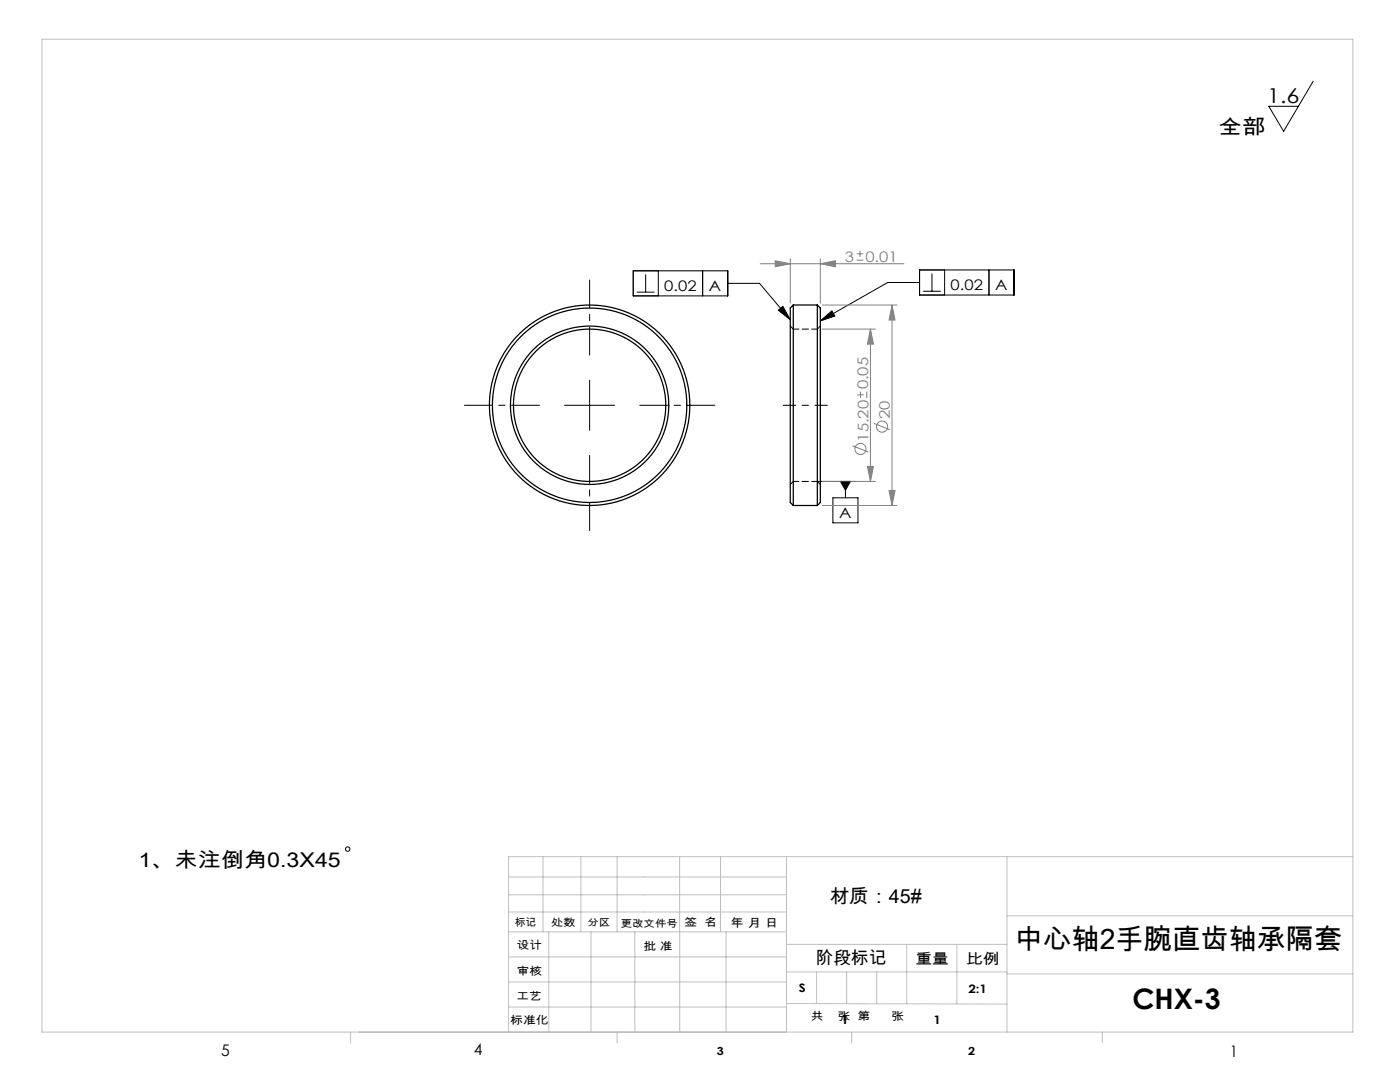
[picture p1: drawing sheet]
<svg xmlns="http://www.w3.org/2000/svg" width="279mm" height="216mm" viewBox="0 0 279 216" stroke-linecap="round" stroke-linejoin="round" font-family="sans-serif">
<g fill="none" stroke="#808080" stroke-width=".2">
<path d="M151.7 52.6h28.7M154.7 52l3 .6-3 .6zM157.7 51.6v8.9M163.7 52.6l3-.6v1.2zM163.7 51.6v8.9M171 51.9h1.3M171 50.6h1.3M171.6 50v1.3M164.1 65.7h10.6M164.1 60.9h14.9M171.1 78.8h1.3M171.7 78.1v1.3"/>
<path d="M173 78.1v1.3M173.7 65.7l.6 3h-1.2zM173.7 65.7v30.4M178 60.9v40M178 60.9l.6 3h-1.2zM164.1 96.1h10.6M170.1 88.9l3.2 1.3M173.1 93.1h1.2l-.6 3zM174.5 84.5l3.1 1.3M177.4 97.9h1.2l-.6 3zM164.1 100.9h14.9"/>
<circle cx="171.7" cy="89.6" r="1.11"/>
<circle cx="176" cy="85.1" r="1.11"/>
</g>
<g fill="none" stroke="#000" stroke-width=".2">
<path d="M262.1 16.2l-5.9 10-3-5h5.9M126.4 54h18.8v5h-18.8zM127.1 58.3h3.5M128.9 54.8v3.5M131.4 54v5M140.2 54v5M145.2 56.5h6.4l6.1 7.3M183.5 53.9h18.9v5h-18.9zM183.5 56.4h-6.3l-13.5 7.6M184.2 58.1h3.6M186 54.6v3.5M188.5 53.9v5"/>
<path d="M197.4 53.9v5M117.7 75.9v10M155.3 61.9l.9-.8 1.5 2.7zM163.7 64l2.3-2 .6 1.1zM112.7 80.9h10M163.1 96.1h7.6M166.2 99.3h5v5h-5zM167.7 96.1h2l-1 1.7zM168.7 96.1v3.2"/>
<circle cx="69.4" cy="169.4" r=".44"/>
</g>
<path d="M117.7 70.9v-15M107.7 80.9h-15M117.7 90.9v15M127.7 80.9h15" fill="none" stroke="#000" stroke-width=".2" stroke-dasharray="30.5 1.3 1.3 1.3" stroke-dashoffset="24.9"/>
<path d="M165.1 80.9h-8.8" fill="none" stroke="#000" stroke-width=".2" stroke-dasharray="30.5 1.3 1.3 1.3" stroke-dashoffset="28"/>
<g fill="none" stroke="#c0c0c0" stroke-width=".2">
<path d="M8.4 7.8h261.6v198.1h-261.6zM101.5 178.5h55.5M101.5 175h55.5M108.4 170.9v15M115.9 170.9v15M123.2 170.9v15M135.6 170.9v15M143.8 170.9v15M157 170.9v35M201 170.9v35M270 170.9h-168.5v35M101.5 195.9h55.5"/>
<path d="M101.5 190.9h55.5M101.5 185.9h55.5M101.5 182h55.5M109.5 185.9v20M118 185.9v20M126.7 185.9v20M135.7 185.9v20M144.9 185.9v20M157 188.4h44M157 193.9h44M163 193.9v6.4M169 193.9v6.4"/>
<path d="M175 193.9v6.4M181 188.4v11.9M191 188.4v11.9M201 194.3h69M201 182.7h69M70 205.9v2.2M101.5 200.9h55.5M123.2 205.9v2.2M157 200.2l44 .2M170 205.9v2.2M220 205.9v2.2"/>
</g>
<path d="M155.3 61.9l.9-.8 1.5 2.7zM163.7 64l2.3-2 .6 1.1zM167.7 96.1l1 1.7 1-1.7z" fill="#000"/>
<g fill="#808080">
<path d="M154.7 52l3 .6-3 .6zM163.7 52.6l3-.6v1.2z"/>
<path d="M173.7 65.7l.6 3h-1.2zM173.1 93.1h1.2l-.6 3zM178 60.9l.6 3h-1.2zM177.4 97.9h1.2l-.6 3z"/>
</g>
<g fill="none" stroke="#000" stroke-width=".25">
<path d="M158.3 60.9v40M158.3 60.9l-.6 .6v38.8l.6 .6M158.3 60.9h4.8M163.1 60.9v40M163.1 60.9l.6 .6v38.8l-.6 .6M158.3 100.9h4.8"/>
<circle cx="117.7" cy="80.9" r="20"/>
<circle cx="117.7" cy="80.9" r="15.2"/>
<circle cx="117.7" cy="80.9" r="15.8"/>
<circle cx="117.7" cy="80.9" r="19.4"/>
</g>
<path d="M158.3 65.7l-.6-.6M163.7 65.1l-.6 .6M157.7 96.7l.6-.6M163.1 96.1l.6 .6" fill="none" stroke="#000" stroke-width=".2" stroke-dasharray="1.3 .6" stroke-dashoffset=".4"/>
<path d="M163.1 65.7h-4.8M158.3 96.1h4.8" fill="none" stroke="#000" stroke-width=".2" stroke-dasharray="1.3 .6" stroke-dashoffset=".1"/>
<g font-size="5.6">
<text x="202.5" y="189.3">中心轴2手腕直齿轴承隔套</text>
<text x="226" y="201.3">CHX-3</text>
</g>
<g font-size="4.1">
<text x="252.9" y="20.6">1.6</text>
<text x="243.2" y="26.7">全部</text>
<text x="27.6" y="173">1、未注倒角0.3X45</text>
</g>
<text font-size="3.9" x="165.6" y="180.1">材质：45#</text>
<text font-size="3.5" x="162.8" y="192.3">阶段标记</text>
<g font-size="3.2">
<text x="44.2" y="210.6">5</text>
<text x="94.6" y="210.6">4</text>
<text x="245.4" y="210.9">1</text>
</g>
<g font-size="2.9" fill="#808080">
<text x="168.6" y="52.2">3</text>
<text x="172.7" y="52.2">0.01</text>
<text x="173.3" y="77.7" transform="rotate(-90 173.3 77.7)">0.05</text>
<text x="177.6" y="83.7" transform="rotate(-90 177.6 83.7)">20</text>
<text x="173.3" y="88.1" transform="rotate(-90 173.3 88.1)">15.20</text>
</g>
<g font-size="2.9">
<text x="132.6" y="58.1">0.02</text>
<text x="141.5" y="58.1">A</text>
<text x="189.7" y="57.9">0.02</text>
<text x="198.6" y="57.9">A</text>
<text x="167.5" y="103.4">A</text>
<text x="182.7" y="192.3">重量</text>
<text x="192.8" y="192.4">比例</text>
</g>
<g font-size="2.3">
<text x="145.8" y="185">年 月 日</text>
<text x="159.4" y="198">S</text>
<text x="193.3" y="198.2">2:1</text>
<text x="167.9" y="204.4">1</text>
<text x="186.3" y="204.4">1</text>
</g>
<g font-size="2.2">
<text x="136.6" y="184.8">签 名</text>
<text x="103.1" y="189.5">设计</text>
<text x="128.4" y="189.5">批 准</text>
<text x="103.1" y="194.5">审核</text>
<text x="103" y="199.6">工艺</text>
<text x="161.8" y="203.5">共</text>
<text x="167.2" y="203.5">张 第</text>
<text x="177.9" y="203.5">张</text>
<text x="101.8" y="204.4">标准化</text>
<text x="143.1" y="210.5">3</text>
<text x="193.2" y="210.5">2</text>
</g>
<g font-size="2.1">
<text x="102.8" y="184.7">标记</text>
<text x="110" y="184.8">处数</text>
</g>
<g font-size="2">
<text x="117.3" y="184.8">分区</text>
<text x="123.9" y="184.9">更改文件号</text>
</g>
</svg>
